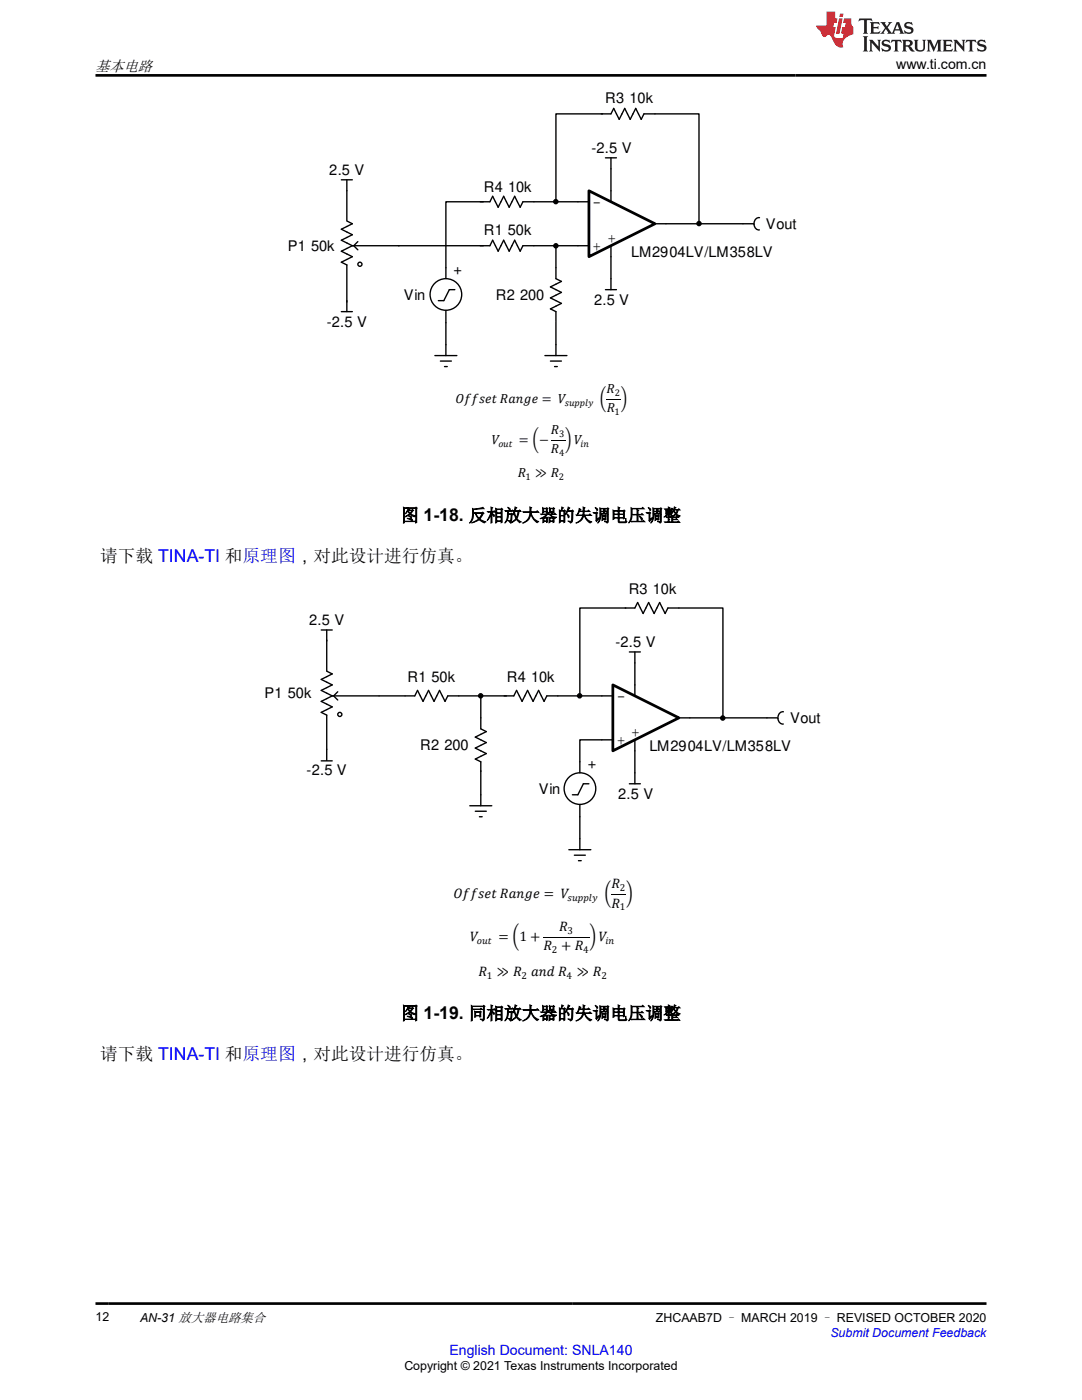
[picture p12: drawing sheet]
<svg xmlns="http://www.w3.org/2000/svg" width="216mm" height="279mm" viewBox="0 0 216 279" stroke-linecap="round" stroke-linejoin="round" font-family="sans-serif">
<g fill="#000">
<circle cx="110.9" cy="40.2" r=".41"/>
<circle cx="110.9" cy="49.1" r=".41"/>
<circle cx="139.5" cy="44.6" r=".41"/>
</g>
<g fill="none" stroke="#000" stroke-width=".27">
<path d="M68.1 35.9h2.2M69.2 35.9v2.2M120 22.7h1.9l.6-1.1 1.1 2.2 1.1-2.2 1 2.2 1.2-2.2 1 2.2 .6-1.1h2.2M120.8 31.5h2.2M121.9 31.5v2.2M121.9 38.1v2.2M95.8 49h2l.5-1.1 1.1 2.2 1.1-2.2 1.1 2.2 1.1-2.2 1.1 2.2 .5-1.1h2.2M110.9 53.4v2.2l1.1 .6-2.2 1.1 2.2 1.1-2.2 1.1 2.2 1.1-2.2 1 1.1 .6v1.9M115.3 49h2.2M115.3 40.3h2.2M120.8 57.8h2.2M121.9 49v2.2"/>
<path d="M121.9 55.6v2.2M130.7 44.7h2.2M148.3 44.7h2.1M151.6 43.4a1.23 1.23 0 0 0-1.1 1.3 1.23 1.23 0 0 0 1 1.2M68.1 62.2h2.2M69.2 60v2.2M86.8 71h4.4M87.9 72.1h2.2M88.7 73.2h.5M89 68.8v2.2M108.7 71h4.4M109.8 72.1h2.2"/>
<path d="M110.7 73.2h.5M110.9 68.8v2.2"/>
<circle cx="110.9" cy="40.2" r=".41"/>
<circle cx="110.9" cy="49.1" r=".41"/>
<circle cx="139.5" cy="44.6" r=".41"/>
</g>
<path d="M117.5 38.1l13.2 6.6-13.2 6.5z" fill="#fff"/>
<path d="M117.5 38.1l13.2 6.6-13.2 6.5z" fill="none" stroke="#000" stroke-width=".55"/>
<g fill="none" stroke="#000" stroke-width=".27">
<path d="M69.2 38.1v5.9M120.2 22.7h-9.3v17.6M121.9 33.7v4.4M130.7 22.7h8.8v22M69.2 44.1l1.1 .6-2.2 1 2.2 1.1-2.2 1.1 2.2 1.1M70.3 49l-2.2 1.1 2.2 1.1-2.2 1.1 1.1 .6v7.4M70.3 49h26.1M71.4 48.2l-.8 .8 .8 .9M90.8 57.8h-1.1l-1.1 2.2h-1.1M95.8 40.3h2l.5-1.1 1.1 2.2 1.1-2.2 1.1 2.2 1.1-2.2 1.1 2.2 .5-1.1h11M96.4 40.3h-7.4v15.2M106.5 49h8.8"/>
<path d="M110.9 49v4.4M121.9 51.2v4.4M132.9 44.7h15.4M89 62v6.8M110.9 64.2v4.6M64.1 125.7h2.2M65.2 125.7v2.2M80.8 138.9h2l.5-1.1 1.1 2.2 1.1-2.2 1.1 2.2 1.1-2.2 1.1 2.2 .6-1.1h2.1M120.1 138.9h2.2M124.8 121.3h1.9l.5-1.1 1.1 2.2 1.1-2.2 1.1 2.2 1.1-2.2 1.1 2.2 .6-1.1h2.2M125.6 130.1h2.2M126.7 130.1v2.2"/>
<path d="M126.7 136.7v2.2M64.1 151.8h2.2M65.2 149.6v2.2M95.9 143.3v2.2l1.1 .5-2.2 1.1 2.2 1.1-2.2 1.1 2.2 1.1-2.2 1.1 1.1 .5v2M95.9 158.6v2.2M120.1 147.7h2.2M125.6 156.4h2.2M126.7 147.7v2.1M126.7 154.2v2.2M135.5 143.3h2.2M153 143.3h2.1M156.3 142.1a1.23 1.23 0 0 0-1.1 1.2 1.23 1.23 0 0 0 1.1 1.2"/>
<path d="M93.7 160.8h4.4M94.8 161.9h2.2M95.7 163h.5M113.5 169.6h4.4M114.6 170.7h2.2M115.4 171.8h.6M115.7 167.4v2.2"/>
<circle cx="71.8" cy="52.7" r=".41"/>
<circle cx="89" cy="58.8" r="3.2"/>
<circle cx="95.9" cy="138.9" r=".41"/>
<circle cx="115.7" cy="138.9" r=".41"/>
<circle cx="144.2" cy="143.3" r=".41"/>
</g>
<path d="M121 79.7h2.9M109.9 87.9h2.9" fill="none" stroke="#000" stroke-width=".2"/>
<g fill="#000">
<circle cx="95.9" cy="138.9" r=".41"/>
<circle cx="115.7" cy="138.9" r=".41"/>
<circle cx="144.2" cy="143.3" r=".41"/>
</g>
<path d="M122.3 136.7l13.2 6.6-13.2 6.5z" fill="#fff"/>
<path d="M122.3 136.7l13.2 6.6-13.2 6.5z" fill="none" stroke="#000" stroke-width=".55"/>
<g fill="none" stroke="#000" stroke-width=".27">
<path d="M65.2 127.7v6.2M65.2 133.9l1.1 .6-2.2 1.1 2.2 1.1-2.2 1.1 2.2 1.1M66.3 138.9h14.5M66.3 138.9l-2.2 1.1 2.2 1.1-2.2 1.1 1.1 .5v6.9M67.4 138.1l-.8 .8 .8 .8M91.5 138.9h11l.6-1.1 1.1 2.2 1.1-2.2 1.1 2.2 1.1-2.2 1.1 2.2 .5-1.1h11M95.9 138.9v4.4M124.9 121.3h-9.2v17.6M126.7 132.3v4.4M135.5 121.3h8.7v22M95.9 153.8v4.8M117.5 156.4h-1.1l-1.1 2.2h-1.1"/>
<path d="M120.1 147.7h-4.4v6.5M126.7 149.8v4.4M137.7 143.3h15.3M115.7 160.6v6.8"/>
<circle cx="67.8" cy="142.6" r=".41"/>
<circle cx="115.7" cy="157.4" r="3.2"/>
</g>
<path d="M122 178.5h3M108.4 187.1h9.2" fill="none" stroke="#000" stroke-width=".2"/>
<path d="M171.5 3.7l-.2 .6 .5-.3h.6v.2v2.2l-.2 .3h1l-.2-.3v-2.2v-.2h.5l.5 .3-.1-.6zM173.6 4.4l.2 .4v1.6l-.2 .3h1.9l.1-.6a1.08 1.08 0 0 1-1.3 .2v-.6h.6l.4 .1v-.6l-.4 .2h-.6v-.6l.2-.1a1 1 0 0 1 1 .3l-.1-.6zM175.7 4.4l.9 1.2-1 1.1h.9l-.2-.2 .5-.7 .4 .7-.2 .2h1.6l-.2-.2 .2-.4h.9l.1 .4-.1 .2h.9l-.2-.3-.8-2h-.5l-.9 2.2-.9-1.1 .9-1.1h-.8l.2 .2-.4 .7-.4-.7 .2-.2zM179 4.8l.4 1h-.7zM180.7 4.6a.65 .65 0 0 0-.2 .7 .65 .65 0 0 0 .6 .4l.6 .2 .1 .2a.79 .79 0 0 1-.7 .4 .79 .79 0 0 1-.7-.5l.1 .7 .2-.1a.93 .93 0 0 0 1.1 .1 .93 .93 0 0 0 .4-.9 1.46 1.46 0 0 0-1.2-.6l-.1-.4a1.09 1.09 0 0 1 1.2 .2l-.2-.6-.1 .1-.5-.1zM172.2 7.2l.2 .4v2.3l-.2 .4h1l-.2-.4v-2.3l.2-.4zM173.4 7.9l.2 .4v1.6l-.2 .4h.8l-.3-.4 .1-1.4 1.6 1.8v-2l.2-.4h-.7l.1 .3 .1 1.1-1.2-1.4zM176.2 8.1a.65 .65 0 0 0-.2 .7 .65 .65 0 0 0 .6 .4l.6 .2 .1 .3a.79 .79 0 0 1-.7 .3 .79 .79 0 0 1-.7-.5l.1 .8 .2-.1a.93 .93 0 0 0 1.1 0 .93 .93 0 0 0 .4-.9 1.46 1.46 0 0 0-1.2-.6l-.1-.4a1.09 1.09 0 0 1 1.2 .2l-.1-.6-.2 .1-.5-.1zM177.9 7.9l-.1 .7a.63 .63 0 0 1 .8-.4v1.7l-.3 .4h1l-.2-.4v-1.7a.66 .66 0 0 1 .8 .4l-.1-.7zM180 7.9l.2 .4v1.6l-.2 .4h1l-.2-.2-.1-.8 .5 .1 .1 .1a.79 .79 0 0 0 1.2 .7l-1-1a.61 .61 0 0 0 .6-.6 .61 .61 0 0 0-.5-.6zM180.8 8.3l.1-.1a.47 .47 0 0 1 .5 .1 .47 .47 0 0 1 .1 .5l-.1 .2h-.7zM182.3 7.9l.2 .3a2.27 2.27 0 0 0 .4 1.9 1.04 1.04 0 0 0 1.7-.6v-1.3l.2-.3h-.8l.2 .4v1.2a.6 .6 0 0 1-.6 .5 .6 .6 0 0 1-.6-.5v-1.2l.3-.4zM184.9 7.9l.2 .4v1.6l-.2 .4h.8l-.3-.4v-1.5l.9 1.9 .9-1.9v1.5l-.3 .4h1l-.2-.4v-1.6l.2-.4h-.8l-.7 1.6-.6-1.6zM188.1 7.9l.2 .4v1.6l-.2 .4h1.9l.1-.6a1.09 1.09 0 0 1-1.3 .1v-.6h.6l.4 .2v-.7l-.4 .2h-.6v-.5l.2-.2a1.01 1.01 0 0 1 1 .3l-.1-.6zM190.2 7.9l.3 .4v1.6l-.3 .4h.8l-.2-.4v-1.4l1.6 1.8v-2l.2-.4h-.7l.2 .3v1.1l-1.2-1.4zM192.8 7.9l-.1 .7a.63 .63 0 0 1 .8-.4v1.7l-.3 .4h1l-.2-.4v-1.7a.66 .66 0 0 1 .8 .4l-.1-.7zM195.2 8.1a.65 .65 0 0 0-.2 .7 .65 .65 0 0 0 .6 .4l.6 .2 .2 .3a.79 .79 0 0 1-.7 .3 .79 .79 0 0 1-.7-.5l.1 .8 .2-.1a.93 .93 0 0 0 1 0 .93 .93 0 0 0 .5-.9 1.46 1.46 0 0 0-1.3-.6v-.4a1.09 1.09 0 0 1 1.2 .2l-.2-.6-.2 .1-.5-.1z" fill="#231f20"/>
<path d="M164.9 2.3v2.8h-2l.1 .4 .8 .9a.95 .95 0 0 0 1 .9 .59 .59 0 0 1 .5-.3 .59 .59 0 0 1 .5 .3l.4 .8a1.59 1.59 0 0 0 2.1 1.3 1.61 1.61 0 0 1 1-2.2l1-.4-.1-1.4a1.59 1.59 0 0 1-.3-1.7h-1.5l-.2 .9h.6l-.2 .8h-.5l-.2 1v.3h.4l-.1 .9h-.7a.73 .73 0 0 1-1-.6l.3-1.6h-.5l.1-.8h.5l.2-.9h-.5v-1.4zM167.4 3.7l-.6 3h.7l.6-3zM167.6 2.7l-.1 .7h.7l.1-.7z" fill="#ed1c24"/>
<path d="M19 15h177.8M19 260.2h177.8" fill="none" stroke="#000" stroke-width=".53"/>
<g font-size="3.5">
<text x="80" y="104.1">图 1-18. 反相放大器的失调电压调整</text>
<text x="20" y="112.2">请下载 TINA-TI 和原理图，对此设计进行仿真。</text>
<text x="80" y="203.4">图 1-19. 同相放大器的失调电压调整</text>
<text x="20" y="211.6">请下载 TINA-TI 和原理图，对此设计进行仿真。</text>
</g>
<text font-size="3" x="19" y="14.1">基本电路</text>
<g font-size="2.9">
<text x="120.8" y="20.5">R3 10k</text>
<text x="65.7" y="34.9">2.5 V</text>
<text x="118" y="30.5">-2.5 V</text>
<text x="96.5" y="38.2">R4 10k</text>
<text x="118.2" y="41.2">-</text>
<text x="96.5" y="47">R1 50k</text>
<text x="152.8" y="45.7">Vout</text>
<text x="57.4" y="50.1">P1 50k</text>
<text x="118.2" y="50">+</text>
<text x="121.2" y="48.4">+</text>
<text x="125.9" y="51.3">LM2904LV/LM358LV</text>
<text x="80.6" y="59.8">Vin</text>
<text x="92" y="54.8" transform="rotate(-90 92 54.8)">+</text>
<text x="98.9" y="59.8">R2 200</text>
<text x="65.2" y="65.2">-2.5 V</text>
<text x="118.5" y="60.8">2.5 V</text>
<text x="125.4" y="118.6">R3 10k</text>
<text x="61.7" y="124.7">2.5 V</text>
<text x="122.8" y="129.1">-2.5 V</text>
<text x="81.3" y="136.2">R1 50k</text>
<text x="101.1" y="136.2">R4 10k</text>
<text x="52.8" y="139.2">P1 50k</text>
<text x="123" y="139.9">-</text>
<text x="83.8" y="149.7">R2 200</text>
<text x="123" y="148.7">+</text>
<text x="125.9" y="147.1">+</text>
<text x="129.6" y="149.9">LM2904LV/LM358LV</text>
<text x="157.6" y="144.3">Vout</text>
<text x="61.2" y="154.8">-2.5 V</text>
<text x="118.9" y="153.5" transform="rotate(-90 118.9 153.5)">+</text>
<text x="107.5" y="158.4">Vin</text>
<text x="123.3" y="159.4">2.5 V</text>
</g>
<g font-size="2.8">
<text x="178.8" y="13.8">www.ti.com.cn</text>
<text x="90.5" y="179.3">1BBOAP 4=JCA = 8</text>
<text x="120.6" y="179.3">l</text>
<text x="122" y="177.2">4</text>
<text x="125" y="179.3">p</text>
<text x="111.6" y="185.8">4</text>
<text x="122" y="181.1">4</text>
<text x="93.8" y="187.8">8</text>
<text x="99.4" y="187.8">= l1 +</text>
<text x="108.4" y="189.7">4 + 4</text>
<text x="117.6" y="187.8">p8</text>
<text x="95.5" y="194.7">4 ( 4 =J@ 4</text>
<text x="115.1" y="194.7">( 4</text>
</g>
<text font-size="2.8" fill="#00f" x="89.7" y="270.4">English Document: SNLA140</text>
<g font-size="2.6">
<text x="90.9" y="80.4">1BBOAP 4=JCA = 8</text>
<text x="119.7" y="80.4">l</text>
<text x="121" y="78.5">4</text>
<text x="121.1" y="82.2">4</text>
<text x="123.9" y="80.4">p</text>
<text x="98.1" y="88.6">8</text>
<text x="103.5" y="88.6">= lF</text>
<text x="109.9" y="86.7">4</text>
<text x="112.8" y="88.6">p 8</text>
<text x="103.3" y="95.2">4 ( 4</text>
<text x="109.9" y="90.4">4</text>
</g>
<g font-size="2.5">
<text x="19" y="263.6">12</text>
<text x="27.9" y="263.8">AN-31 放大器电路集合</text>
<text x="130.9" y="263.8">ZHCAAB7D – MARCH 2019 – REVISED OCTOBER 2020</text>
<text x="80.7" y="273.5">Copyright © 2021 Texas Instruments Incorporated</text>
</g>
<text font-size="2.5" fill="#00f" x="165.7" y="266.8">Submit Document Feedback</text>
<g font-size="2">
<text x="113.3" y="179.8">OQLLHU</text>
<text x="123.7" y="177.8">2</text>
<text x="123.7" y="181.7">1</text>
<text x="95.2" y="188.4">KQP</text>
<text x="110.1" y="190.2">2</text>
<text x="113.3" y="186.3">3</text>
<text x="116.4" y="190.2">4</text>
<text x="120.8" y="188.4">EJ</text>
<text x="97.1" y="195.3">1</text>
<text x="104.1" y="195.3">2</text>
<text x="113.1" y="195.3">4</text>
<text x="120" y="195.3">2</text>
</g>
<g font-size="1.9">
<text x="112.7" y="81">OQLLHU</text>
<text x="122.6" y="82.7">1</text>
<text x="122.7" y="79">2</text>
<text x="99.4" y="89.2">KQP</text>
<text x="111.6" y="87.2">3</text>
<text x="115.8" y="89.2">EJ</text>
<text x="104.9" y="95.8">1</text>
<text x="111.5" y="95.8">2</text>
<text x="111.6" y="90.9">4</text>
</g>
</svg>
